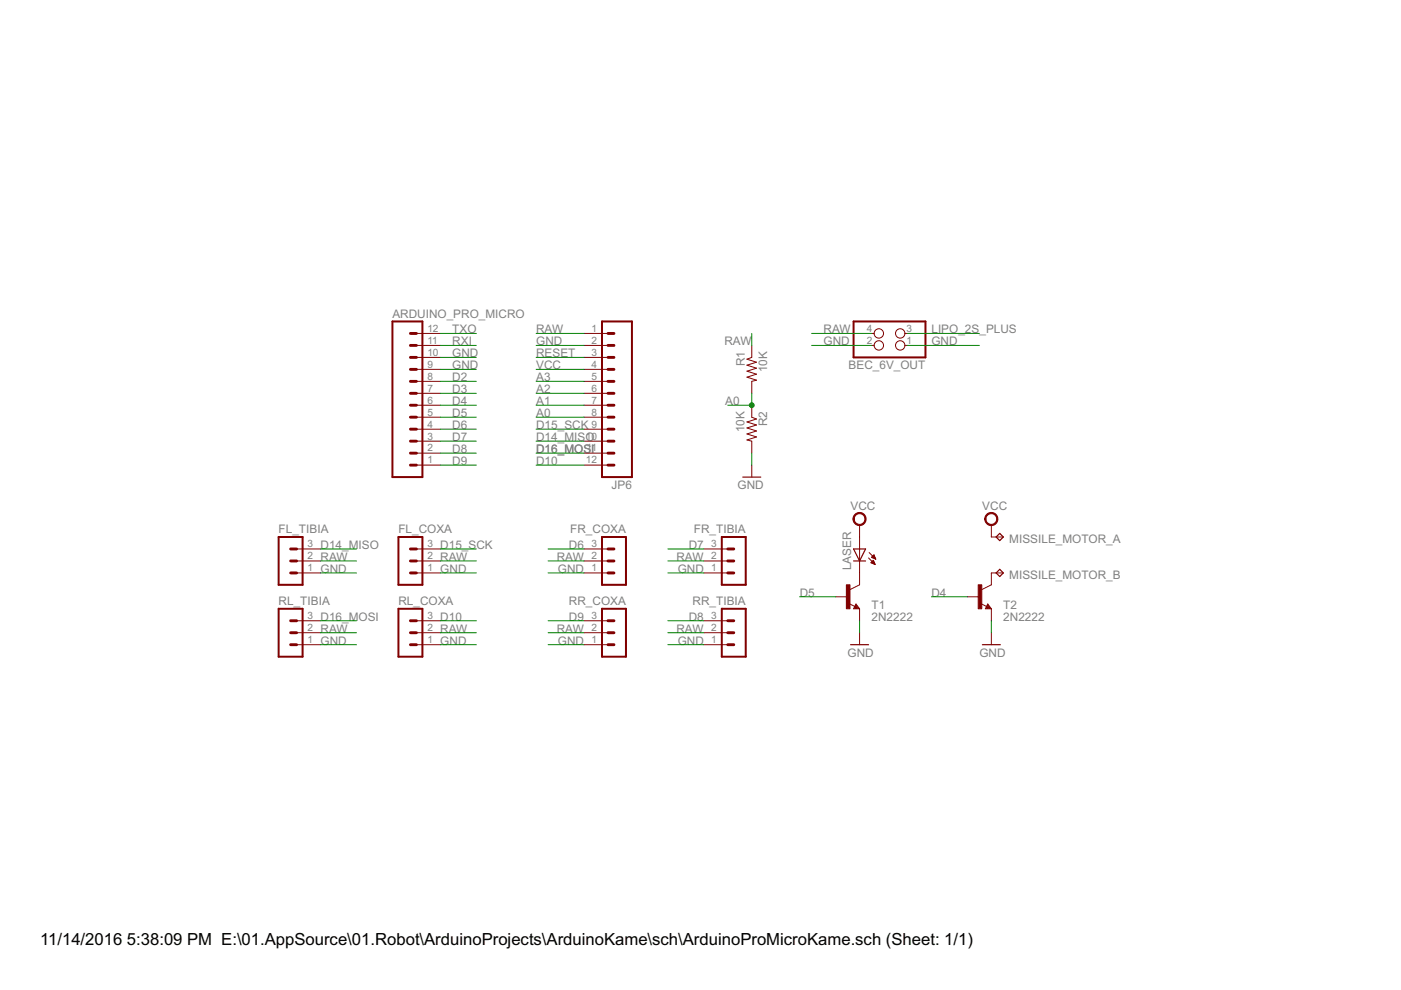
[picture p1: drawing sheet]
<svg xmlns="http://www.w3.org/2000/svg" width="297mm" height="210mm" viewBox="0 0 297 210" stroke-linecap="round" stroke-linejoin="round" font-family="sans-serif">
<path d="M83.2 68.2h6.4v33h-6.4zM127.6 68.2h6.4v33h-6.4zM181 68.2h15.2v7.6h-15.2zM59.1 113.9h5.1v10.1h-5.1zM84.5 113.9h5.1v10.1h-5.1zM127.6 113.9h5.1v10.1h-5.1zM153 113.9h5.1v10.1h-5.1zM59.1 129.1h5.1v10.1h-5.1zM84.5 129.1h5.1v10.1h-5.1zM127.6 129.1h5.1v10.1h-5.1zM153 129.1h5.1v10.1h-5.1z" fill="none" stroke="#800000" stroke-width=".42"/>
<g fill="none" stroke="#800000" stroke-width=".61">
<path d="M87 75.8h1.3M87 73.2h1.3M87 70.7h1.3M87 78.3h1.3M128.9 75.8h1.3M128.9 73.2h1.3M128.9 70.7h1.3M128.9 78.3h1.3M87 80.9h1.3M87 83.4h1.3M87 85.9h1.3M87 88.5h1.3"/>
<path d="M87 91h1.3M87 93.5h1.3M87 96.1h1.3M87 98.6h1.3M128.9 80.9h1.3M128.9 83.4h1.3M128.9 85.9h1.3M128.9 88.5h1.3M128.9 91h1.3M128.9 93.5h1.3M128.9 96.1h1.3M128.9 98.6h1.3"/>
<path d="M61.6 116.4h1.3M61.6 118.9h1.3M87 116.4h1.3M87 118.9h1.3M128.9 116.4h1.3M128.9 118.9h1.3M154.3 116.4h1.3M154.3 118.9h1.3M61.6 121.5h1.3M61.6 131.6h1.3M61.6 134.2h1.3M61.6 136.7h1.3"/>
<path d="M87 121.5h1.3M87 131.6h1.3M87 134.2h1.3M87 136.7h1.3M128.9 121.5h1.3M128.9 131.6h1.3M128.9 134.2h1.3M128.9 136.7h1.3M154.3 121.5h1.3M154.3 131.6h1.3M154.3 134.2h1.3M154.3 136.7h1.3"/>
</g>
<g fill="none" stroke="#800000" stroke-width=".21">
<path d="M88.3 70.7h5.1M88.3 73.2h5.1M88.3 75.8h5.1M88.3 78.3h5.1M123.8 70.7h5.1M123.8 73.2h5.1M123.8 75.8h5.1M123.8 78.3h5.1M159.4 73.2v2.6l-1 .4 2 .6-2 .6 2 .7-2 .6 2 .6-2 .7 2 .6-1 .3v2.5M184.8 70.7h.5M184.8 73.2h.5M191.8 70.7h.6"/>
<path d="M191.8 73.2h.6M88.3 80.9h5.1M88.3 83.4h5.1M88.3 85.9h5.1M88.3 88.5h5.1M88.3 91h5.1M88.3 93.5h5.1M88.3 96.1h5.1M88.3 98.6h5.1M123.8 80.9h5.1M123.8 83.4h5.1M123.8 85.9h5.1"/>
<path d="M123.8 88.5h5.1M123.8 91h5.1M123.8 93.5h5.1M123.8 96.1h5.1M123.8 98.6h5.1M159.4 85.9v2.6l1 .3-2 .7 2 .6-2 .6 2 .7-2 .6 2 .6-2 .7 1 .2v2.6M159.4 98.6v2.6M62.9 118.9h5.1M62.9 116.4h5.1M88.3 118.9h5.1M88.3 116.4h5.1M123.8 118.9h5.1"/>
<path d="M123.8 116.4h5.1M149.2 118.9h5.1M149.2 116.4h5.1M182.2 111.3v12.7l-2 1M184.1 118.3l1.4 1.4M184.3 117.2l1.4 1.4M184.7 119.3l.5-.5 .3 .9zM184.7 119.3h.7M184.7 119.2h.7M184.8 118.1h.7M184.8 119.1h.5M184.9 118h.5"/>
<path d="M185 119h.3M185 118.3h.5M185 117.9h.4M185 119.5h.4M185.1 118.9h.1M185.2 117.8h.1M185.3 117.7l.4 .9M185.3 117.7l-.5 .5 .9 .4M185.3 118.4h.3M185.3 117.7h.1M185.3 119.6h.2M185.6 118.5h.1"/>
<path d="M210.2 111.3v2.6h2.5M62.9 121.5h5.1M62.9 136.7h5.1M62.9 134.2h5.1M62.9 131.6h5.1M88.3 121.5h5.1M88.3 136.7h5.1M88.3 134.2h5.1M88.3 131.6h5.1M123.8 121.5h5.1M123.8 136.7h5.1M123.8 134.2h5.1"/>
<path d="M123.8 131.6h5.1M149.2 121.5h5.1M149.2 136.7h5.1M149.2 134.2h5.1M149.2 131.6h5.1M177.2 126.5h2.5M180 128l1.3 .6M181.5 128.1l.7 1h-1.2zM182.2 129.1v2.5M182.2 134.2v2.5M205.1 126.5h2.5M207.9 128l1.3 .6"/>
<path d="M209.4 128.1l.8 1h-1.3zM210.2 129.1v2.5M210.2 134.2v2.5M212.7 121.5h-2.5v2.5l-2 1"/>
<circle cx="186.3" cy="73.2" r=".99"/>
<circle cx="186.3" cy="70.7" r=".99"/>
<circle cx="190.9" cy="70.7" r=".99"/>
<circle cx="190.9" cy="73.2" r=".99"/>
</g>
<path d="M157.5 101.2h3.8M181 116.4h2.5l-1.3 2.5zM181 118.9h2.5M212 113.1l.7 .8-.7 .7-.8-.7zM180.3 136.7h3.8M181.5 128.6l.1 .2h-.4l.3-.5 .5 .6h-.8M208.3 136.7h3.8M209.4 128.6l.1 .2h-.3l.2-.5 .5 .6h-.7M212 120.7l.7 .8-.7 .7-.8-.7z" fill="none" stroke="#800000" stroke-width=".25"/>
<g fill="#800000" stroke="#800000" stroke-width=".21">
<path d="M179.5 124h.7v5.1h-.7z"/>
<path d="M207.4 124h.8v5.1h-.8z"/>
</g>
<g fill="#800000" stroke="#800000" stroke-width=".21">
<path d="M181.2 109.1a1.39 1.39 0 0 1 2.2 .2 1.39 1.39 0 0 1-.8 2.1 1.39 1.39 0 0 1-1.8-1.4h.3a1.14 1.14 0 0 1 1.6-1 1.14 1.14 0 0 1 .3 1.9 1.14 1.14 0 0 1-1.9-.6v-.3h-.3z" fill-rule="evenodd"/>
<path d="M209.2 109.1a1.39 1.39 0 0 1 2.2 .2 1.39 1.39 0 0 1-.9 2.1 1.39 1.39 0 0 1-1.7-1.4h.2a1.14 1.14 0 0 1 1.7-.9 1.14 1.14 0 0 1 .2 1.9 1.14 1.14 0 0 1-1.8-.7l-.1-.3h-.2z" fill-rule="evenodd"/>
</g>
<g fill="none" stroke="#008000" stroke-width=".21">
<path d="M93.4 78.3h7.6M93.4 73.2h7.6M93.4 75.8h7.6M93.4 70.7h7.6M113.7 78.3h10.1M113.7 73.2h10.1M113.7 75.8h10.1M113.7 70.7h10.1M159.4 70.7v2.5M172.1 73.2h12.7M172.1 70.7h12.7M192.4 73.2h15.2"/>
<path d="M192.4 70.7h15.2M93.4 91h7.6M93.4 93.5h7.6M93.4 96.1h7.6M93.4 98.6h7.6M93.4 80.9h7.6M93.4 83.4h7.6M93.4 85.9h7.6M93.4 88.5h7.6M113.7 91h10.1M113.7 93.5h10.1M113.7 96.1h10.1"/>
<path d="M113.7 98.6h10.1M113.7 80.9h10.1M113.7 83.4h10.1M113.7 85.9h10.1M113.7 88.5h10.1M159.4 83.4v2.5h-5.1M159.4 96.1v2.5M68 116.4h7.6M68 118.9h7.6M93.4 116.4h7.6M93.4 118.9h7.6M116.2 116.4h7.6"/>
<path d="M116.2 118.9h7.6M141.6 116.4h7.6M141.6 118.9h7.6M68 121.5h7.6M68 136.7h7.6M68 131.6h7.6M68 134.2h7.6M93.4 121.5h7.6M93.4 136.7h7.6M93.4 131.6h7.6M93.4 134.2h7.6M116.2 121.5h7.6"/>
<path d="M116.2 136.7h7.6M116.2 131.6h7.6M116.2 134.2h7.6M141.6 121.5h7.6M141.6 136.7h7.6M141.6 131.6h7.6M141.6 134.2h7.6M169.5 126.5h7.7M182.2 131.6v2.6M197.5 126.5h7.6M210.2 131.6v2.6"/>
</g>
<circle cx="159.4" cy="85.9" r=".51" fill="#008000" stroke="#008000" stroke-width=".21"/>
<g font-size="4">
<text x="8.5" y="200.4">11/14/2016</text>
<text x="26.9" y="200.4">5:38:09 PM E:\01.AppSource\01.Robot\ArduinoProjects\ArduinoKame\sch\ArduinoProMicroKame.sch (Sheet: 1/1)</text>
</g>
<g font-size="2.8" fill="#808080">
<text x="83.2" y="67.4">ARDUINO_PRO_MICRO</text>
<text x="95.9" y="70.7">TXO</text>
<text x="113.7" y="70.7">RAW</text>
<text x="174.6" y="70.7">RAW</text>
<text x="197.5" y="70.7">LIPO_2S_PLUS</text>
<text x="95.9" y="75.8">GND</text>
<text x="95.9" y="73.2">RXI</text>
<text x="113.7" y="73.2">GND</text>
<text x="113.7" y="75.8">RESET</text>
<text x="153.6" y="73.2">RAW</text>
<text x="157.9" y="77.7" transform="rotate(-90 157.9 77.7)">R1</text>
<text x="174.6" y="73.2">GND</text>
<text x="197.5" y="73.2">GND</text>
<text x="95.9" y="78.3">GND</text>
<text x="95.9" y="80.8">D2</text>
<text x="95.9" y="83.4">D3</text>
<text x="113.7" y="78.3">VCC</text>
<text x="113.7" y="80.8">A3</text>
<text x="113.7" y="83.4">A2</text>
<text x="162.7" y="79" transform="rotate(-90 162.7 79)">10K</text>
<text x="179.9" y="78.2">BEC_6V_OUT</text>
<text x="95.9" y="85.9">D4</text>
<text x="95.9" y="88.5">D5</text>
<text x="113.7" y="85.9">A1</text>
<text x="113.7" y="88.5">A0</text>
<text x="153.8" y="85.9">A0</text>
<text x="95.9" y="91">D6</text>
<text x="95.9" y="93.5">D7</text>
<text x="113.7" y="91">D15_SCK</text>
<text x="113.7" y="93.5">D14_MISO</text>
<text x="157.9" y="91.7" transform="rotate(-90 157.9 91.7)">10K</text>
<text x="162.7" y="90.4" transform="rotate(-90 162.7 90.4)">R2</text>
<text x="95.9" y="98.6">D9</text>
<text x="95.9" y="96.1">D8</text>
<text x="113.7" y="96.1">D16_MOSI</text>
<text x="113.7" y="98.6">D10</text>
<text x="129.7" y="103.7">JP6</text>
<text x="156.4" y="103.7">GND</text>
<text x="59.1" y="113.1">FL_TIBIA</text>
<text x="84.5" y="113.1">FL_COXA</text>
<text x="120.9" y="113.1">FR_COXA</text>
<text x="147.1" y="113.1">FR_TIBIA</text>
<text x="180.3" y="108.1">VCC</text>
<text x="208.3" y="108.1">VCC</text>
<text x="68" y="116.4">D14_MISO</text>
<text x="68" y="118.9">RAW</text>
<text x="93.4" y="116.4">D15_SCK</text>
<text x="93.4" y="118.9">RAW</text>
<text x="118" y="118.9">RAW</text>
<text x="120.6" y="116.4">D6</text>
<text x="143.4" y="118.9">RAW</text>
<text x="146" y="116.4">D7</text>
<text x="214" y="115.1">MISSILE_MOTOR_A</text>
<text x="68" y="121.5">GND</text>
<text x="93.4" y="121.5">GND</text>
<text x="118.3" y="121.5">GND</text>
<text x="143.7" y="121.5">GND</text>
<text x="180.5" y="121" transform="rotate(-90 180.5 121)">LASER</text>
<text x="214" y="122.7">MISSILE_MOTOR_B</text>
<text x="59.1" y="128.3">RL_TIBIA</text>
<text x="68" y="131.6">D16_MOSI</text>
<text x="84.5" y="128.3">RL_COXA</text>
<text x="93.4" y="131.6">D10</text>
<text x="120.6" y="128.3">RR_COXA</text>
<text x="120.6" y="131.6">D9</text>
<text x="146" y="131.6">D8</text>
<text x="146.8" y="128.3">RR_TIBIA</text>
<text x="169.5" y="126.5">D5</text>
<text x="184.8" y="131.6">2N2222</text>
<text x="184.8" y="129.1">T1</text>
<text x="197.5" y="126.5">D4</text>
<text x="212.7" y="131.6">2N2222</text>
<text x="212.7" y="129.1">T2</text>
<text x="68" y="136.7">GND</text>
<text x="68" y="134.2">RAW</text>
<text x="93.4" y="136.7">GND</text>
<text x="93.4" y="134.2">RAW</text>
<text x="118" y="134.2">RAW</text>
<text x="118.3" y="136.7">GND</text>
<text x="143.4" y="134.2">RAW</text>
<text x="143.7" y="136.7">GND</text>
<text x="179.7" y="139.2">GND</text>
<text x="207.6" y="139.2">GND</text>
</g>
<g font-size="2.4" fill="#808080">
<text x="90.6" y="70.3">12</text>
<text x="125.4" y="70.3">1</text>
<text x="183.8" y="70.3">4</text>
<text x="192.2" y="70.3">3</text>
<text x="90.6" y="78">9</text>
<text x="90.6" y="75.4">10</text>
<text x="90.6" y="72.9">11</text>
<text x="125.4" y="72.9">2</text>
<text x="125.4" y="75.4">3</text>
<text x="125.4" y="78">4</text>
<text x="183.8" y="72.9">2</text>
<text x="192.2" y="72.9">1</text>
<text x="90.6" y="83">7</text>
<text x="90.6" y="80.5">8</text>
<text x="125.4" y="80.5">5</text>
<text x="125.4" y="83">6</text>
<text x="90.6" y="88.1">5</text>
<text x="90.6" y="85.6">6</text>
<text x="125.4" y="85.6">7</text>
<text x="125.4" y="88.1">8</text>
<text x="90.6" y="95.7">2</text>
<text x="90.6" y="93.2">3</text>
<text x="90.6" y="90.6">4</text>
<text x="124.2" y="93.2">10</text>
<text x="124.4" y="95.7">11</text>
<text x="125.4" y="90.6">9</text>
<text x="90.6" y="98.3">1</text>
<text x="124.2" y="98.3">12</text>
<text x="65.2" y="118.6">2</text>
<text x="65.2" y="116">3</text>
<text x="90.6" y="118.6">2</text>
<text x="90.6" y="116">3</text>
<text x="125.4" y="118.6">2</text>
<text x="125.4" y="116">3</text>
<text x="150.8" y="118.6">2</text>
<text x="150.8" y="116">3</text>
<text x="65.2" y="121.1">1</text>
<text x="90.6" y="121.1">1</text>
<text x="125.4" y="121.1">1</text>
<text x="150.8" y="121.1">1</text>
<text x="65.2" y="131.3">3</text>
<text x="90.6" y="131.3">3</text>
<text x="125.4" y="131.3">3</text>
<text x="150.8" y="131.3">3</text>
<text x="65.2" y="136.3">1</text>
<text x="65.2" y="133.8">2</text>
<text x="90.6" y="136.3">1</text>
<text x="90.6" y="133.8">2</text>
<text x="125.4" y="136.3">1</text>
<text x="125.4" y="133.8">2</text>
<text x="150.8" y="136.3">1</text>
<text x="150.8" y="133.8">2</text>
</g>
</svg>
